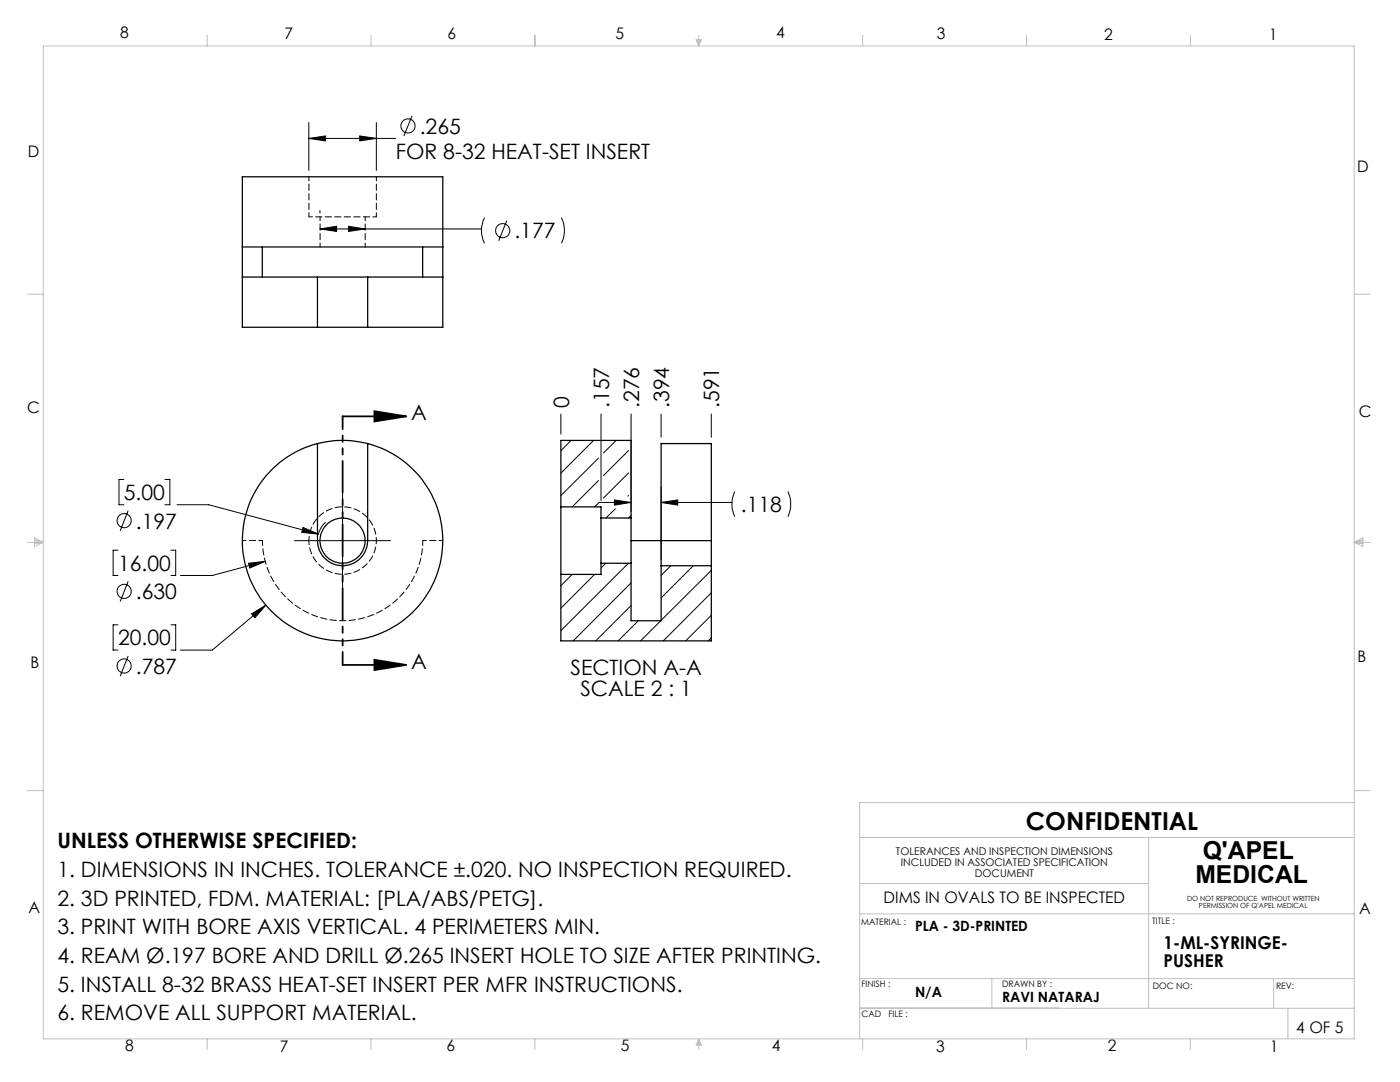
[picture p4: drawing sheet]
<svg xmlns="http://www.w3.org/2000/svg" width="279mm" height="216mm" viewBox="0 0 279 216" stroke-linecap="round" stroke-linejoin="round" font-family="sans-serif">
<g fill="none" stroke="#000" stroke-width=".2">
<path d="M61.6 27.6l3.3-.5v1zM61.6 24.4v9.6M61.6 27.6h17.4M71.8 27.1l3.3 .5-3.3 .5zM75.1 24.4v9.6M82.2 23.1l-1.6 4M63.9 45.7l3.3-.5v1zM63.9 42v.5M63.9 45.7h32.2M69.6 45.2l3.2 .5-3.2 .5zM96.7 43.4a5.7 5.7 0 0 0 0 5.1M101.1 44l-1.6 4"/>
<path d="M112 43.4a5.7 5.7 0 0 1 0 5.1M24.7 95.7h-1v5h1M32.9 95.7h1v5h-1M68.4 98.3v19.2M111.9 82.6v4M114 87.9l-2.1 2M118.5 87.9l-6.6 6.5M119.5 91.4l-7.6 7.5M119.5 95.9l-5.3 5.2M119.9 82.6v17.3M122.6 99.8l3.3 .5-3.3 .5zM123 87.9l-2.6 2.5"/>
<path d="M125.4 89.9l-5 5M125.4 94.4l-5 5M125.4 98.9l-.1 .1M125.9 82.6v19.5M131.9 97.1v14.5M131.9 82.6v4.6M142 82.6v4.6M146.6 98.1a5.9 5.9 0 0 0 0 5M157.2 98.1a5.9 5.9 0 0 1 0 5M23.5 109.8h-.9v5h.9M25.6 116l-1.6 4M25.6 101.9l-1.6 4"/>
<path d="M34.1 109.8h1v5h-1M35.3 100.7h6.4l21.8 5.9M49.6 112.4l3.3-.4-3.1 1.3zM52.9 112l-10.5 2.8h-6.4M58.8 107.9h19.1M60.5 105.2l3 1.4-3.3-.4zM65 104.2a5.1 5.1 0 0 0-1.5 2.4M114.2 114.6l-2.3 2.3M118.7 114.6l-6.8 6.8M120.9 112.4l-1 .9M122.8 101.5l-1.9 1.9M125.4 112.4l-13.5 13.4"/>
<path d="M125.9 100.3h-6.3l-.9 .8M125.9 116.3l-11.5 11.6M125.9 102.9l-.5 .5M131.9 100.3h14.2M131.9 100.3l3.4-.5v1zM133.9 112.9l-2 1.9M138.4 112.9l-6.5 6.4M142 113.8l-10.1 10M142 118.3l-9.6 9.6M23.5 124.7h-.9v5h.9M25.6 130.9l-1.6 4M34.1 124.7h1v5h-1"/>
<path d="M50.2 122.5l2.9-1.7-2.2 2.5zM53.1 120.8l-10.7 8.9h-6.4M125.9 120.8l-7 7.1M127.4 123.9l-4 4M131.9 123.9l-4.1 4M142 122.8l-5.2 5.1M142 127.3l-.7 .6"/>
<circle cx="81.4" cy="25.1" r="1.41"/>
<circle cx="100.3" cy="46" r="1.42"/>
<circle cx="24.8" cy="103.9" r="1.41"/>
<circle cx="24.8" cy="118" r="1.4"/>
<circle cx="24.8" cy="132.9" r="1.4"/>
</g>
<path d="M68.4 83.1h12.7M74.7 82.1l6.4 1-6.4 1zM68.4 132.7h12.7M74.7 131.7l6.4 1-6.4 1z" fill="none" stroke="#000" stroke-width=".35"/>
<path d="M68.4 83.1v49.6" fill="none" stroke="#000" stroke-width=".35" stroke-dasharray="6.3 1.3 1.3 1.3 1.3 1.3" stroke-dashoffset="3.8"/>
<g fill="none" stroke="#c0c0c0" stroke-width=".2">
<path d="M8.6 9.2h261.7v198.1h-261.7zM41.3 7v2.2M74 7v2.2M106.8 7v2.2M138.9 7.9h1.1l-.5 1.3zM139.2 7.9l.3 1.3M139.5 7v2.2M139.7 7.9l-.2 1.3M172.2 7v2.2M204.9 7v2.2M237.6 7v2.2M5.5 58.7h3.1"/>
<path d="M270.3 58.7h3.1M5.5 108.2h3.1M6.9 107.3l1.7 .9-1.7 .8zM6.9 107.7l1.7 .5M6.9 107.9l1.7 .3M8.6 108.2l-1.7 .3M270.3 108.2h3.1M270.3 108.2l1.7 .3M270.3 108.2l1.7-.9v1.7zM272 107.9l-1.7 .3M272 107.7l-1.7 .5M5.5 157.8h3.1"/>
<path d="M270.3 157.8h3.1M171.6 167.1h98.7M171.6 176.3h57.6M229.2 167.1v34.1M270.3 160.2h-98.7v47.1M171.6 195.3h98.7M171.6 182.4h98.7M197.9 195.3v5.9M254.2 195.3v5.9M41.3 207.3v2.1M74 207.3v2.1M106.8 207.3v2.1"/>
<path d="M139.5 207.3v2.1M139.5 207.3l.5 1.2h-1.1zM139.5 207.3l-.3 1.2M139.5 207.3l.2 1.2M171.6 201.2h98.7M172.2 207.3v2.1M204.9 207.3v2.1M237.6 207.3v2.1M257 201.2v6.1"/>
</g>
<g fill="#000">
<path d="M74.7 82.1l6.4 1-6.4 1zM74.7 131.7l6.4 1-6.4 1z"/>
<path d="M50.2 122.5l.7 .8 2.2-2.5zM49.6 112.4l.2 .9 3.1-1.3zM60.5 105.2l-.3 1 3.3 .4zM61.6 27.6l3.3-.5v1zM71.8 27.1l3.3 .5-3.3 .5zM63.9 45.7l3.3-.5v1zM69.6 45.2l3.2 .5-3.2 .5zM122.6 99.8l3.3 .5-3.3 .5zM131.9 100.3l3.4-.5v1z"/>
</g>
<g fill="none" stroke="#000" stroke-width=".25">
<path d="M48.4 49.3h40M48.4 55.3h15M52.4 49.3v6M63.4 55.3h10M63.4 55.3v10M73.4 55.3h15M73.4 55.3v10M84.3 49.3v6M63.4 65.3h-15v-30h40v30h-15M63.4 65.3h10M63.4 88.5v19.4a5 5 0 0 0 5 5 5 5 0 0 0 5-5v-19.4M63.4 88.5a20 20 0 0 0-11.5 30.8 20 20 0 0 0 32.9 0 20 20 0 0 0-11.4-30.8"/>
<path d="M63.4 88.5a19.9 19.9 0 0 1 10 0M111.9 101.1v13.5M111.9 101.1v-13.2h14v15.5M111.9 101.1h8v2.3M119.9 103.4v9M119.9 112.4v2.2h-8M119.9 112.4h6M119.9 103.4h6M125.9 103.4v9M125.9 112.4v11.5h6v-11M125.9 107.9h16.1M131.9 112.9h10.1"/>
<path d="M142 107.9v5M142 107.9v-19.4h-10.1v24.4M142 112.9v15h-30.1v-13.3"/>
<circle cx="68.4" cy="107.9" r="4.5"/>
</g>
<path d="M63.9 43.3v6M72.9 49.3v-6M48.4 107.9h4M84.4 107.9h4" fill="none" stroke="#000" stroke-width=".2" stroke-dasharray="1.3 .6" stroke-dashoffset=".5"/>
<path d="M52.4 107.9a16 16 0 0 0 16 16 16 16 0 0 0 16-16" fill="none" stroke="#000" stroke-width=".2" stroke-dasharray="1.3 .6" stroke-dashoffset=".3"/>
<path d="M61.6 35.3v8M75.1 43.3v-8M61.6 107.9a6.7 6.7 0 0 1 10-6 6.7 6.7 0 0 1 .5 11.6 6.7 6.7 0 0 1-10.4-5.1l-.1-.5" fill="none" stroke="#000" stroke-width=".2" stroke-dasharray="1.3 .6" stroke-dashoffset=".4"/>
<path d="M61.6 43.3h13.5" fill="none" stroke="#000" stroke-width=".2" stroke-dasharray="1.3 .6" stroke-dashoffset=".6"/>
<g font-size="4.9">
<text x="204.8" y="165.6">CONFIDENTIAL</text>
<text x="240" y="171.3">Q'APEL</text>
<text x="238.6" y="176.3">MEDICAL</text>
</g>
<g font-size="4.2">
<text x="83.8" y="26.7">.265</text>
<text x="79" y="31.8">FOR 8-32 HEAT-SET INSERT</text>
<text x="102.7" y="47.6">.177</text>
<text x="82.1" y="83.8">A</text>
<text x="113.6" y="81.4" transform="rotate(-90 113.6 81.4)">0</text>
<text x="121.6" y="81.4" transform="rotate(-90 121.6 81.4)">.157</text>
<text x="127.6" y="81.4" transform="rotate(-90 127.6 81.4)">.276</text>
<text x="133.6" y="81.4" transform="rotate(-90 133.6 81.4)">.394</text>
<text x="143.6" y="81.4" transform="rotate(-90 143.6 81.4)">.591</text>
<text x="24.7" y="99.8">5.00</text>
<text x="27.1" y="105.5">.197</text>
<text x="147.9" y="102.2">.118</text>
<text x="23.6" y="113.9">16.00</text>
<text x="27.1" y="119.6">.630</text>
<text x="23.6" y="128.8">20.00</text>
<text x="27.1" y="134.5">.787</text>
<text x="82.1" y="133.4">A</text>
<text x="113.8" y="134.7">SECTION A-A</text>
<text x="115.8" y="138.9">SCALE 2 : 1</text>
<text x="11.5" y="169.3">UNLESS OTHERWISE SPECIFIED:</text>
<text x="11.5" y="175">1. DIMENSIONS IN INCHES. TOLERANCE ±.020. NO INSPECTION REQUIRED.</text>
<text x="11.5" y="180.7">2. 3D PRINTED, FDM. MATERIAL: [PLA/ABS/PETG].</text>
<text x="11.5" y="186.4">3. PRINT WITH BORE AXIS VERTICAL. 4 PERIMETERS MIN.</text>
<text x="11.5" y="192.1">4. REAM Ø.197 BORE AND DRILL Ø.265 INSERT HOLE TO SIZE AFTER PRINTING.</text>
<text x="11.5" y="197.8">5. INSTALL 8-32 BRASS HEAT-SET INSERT PER MFR INSTRUCTIONS.</text>
<text x="11.5" y="203.6">6. REMOVE ALL SUPPORT MATERIAL.</text>
</g>
<g font-size="3.5">
<text x="232.2" y="189.3">1-ML-SYRINGE-</text>
<text x="232.2" y="192.9">PUSHER</text>
</g>
<g font-size="3.2">
<text x="24" y="7.6">8</text>
<text x="56.7" y="7.7">7</text>
<text x="89.3" y="7.7">6</text>
<text x="122.8" y="7.8">5</text>
<text x="154.9" y="7.6">4</text>
<text x="187" y="7.7">3</text>
<text x="220.4" y="7.9">2</text>
<text x="253.3" y="7.9">1</text>
<text x="5.6" y="31.4">D</text>
<text x="270.9" y="34.3">D</text>
<text x="5.4" y="82.3">C</text>
<text x="271.2" y="83.2">C</text>
<text x="6.1" y="133.3">B</text>
<text x="270.9" y="132.1">B</text>
<text x="5.7" y="182.2">A</text>
<text x="176.3" y="180.2">DIMS IN OVALS TO BE INSPECTED</text>
<text x="271.3" y="182.3">A</text>
<text x="25" y="209.8">8</text>
<text x="55.9" y="209.8">7</text>
<text x="89.1" y="209.8">6</text>
<text x="123.9" y="209.8">5</text>
<text x="154" y="209.8">4</text>
<text x="186.8" y="209.8">3</text>
<text x="221.1" y="209.8">2</text>
<text x="253.5" y="209.9">1</text>
<text x="258.7" y="206.1">4 OF 5</text>
</g>
<g font-size="2.8">
<text x="182.6" y="185.8">PLA - 3D-PRINTED</text>
<text x="182.6" y="198.9">N/A</text>
<text x="200" y="200">RAVI NATARAJ</text>
</g>
<g font-size="2.1">
<text x="178.8" y="170.7">TOLERANCES AND INSPECTION DIMENSIONS</text>
<text x="179.8" y="172.8">INCLUDED IN ASSOCIATED SPECIFICATION</text>
<text x="194.5" y="174.9">DOCUMENT</text>
</g>
<g font-size="1.8">
<text x="171.8" y="184.5">MATERIAL :</text>
<text x="230" y="184.5">TITLE :</text>
<text x="171.9" y="196.9">FINISH :</text>
<text x="200" y="196.9">DRAWN BY :</text>
<text x="230.1" y="197.3">DOC NO:</text>
<text x="254.7" y="197.3">REV:</text>
<text x="171.9" y="203">CAD</text>
<text x="177.3" y="203">FILE :</text>
</g>
<g font-size="1.4">
<text x="236.9" y="179.9">DO NOT REPRODUCE WITHOUT WRITTEN</text>
<text x="239.3" y="181.3">PERMISSION OF Q'APEL MEDICAL</text>
</g>
</svg>
